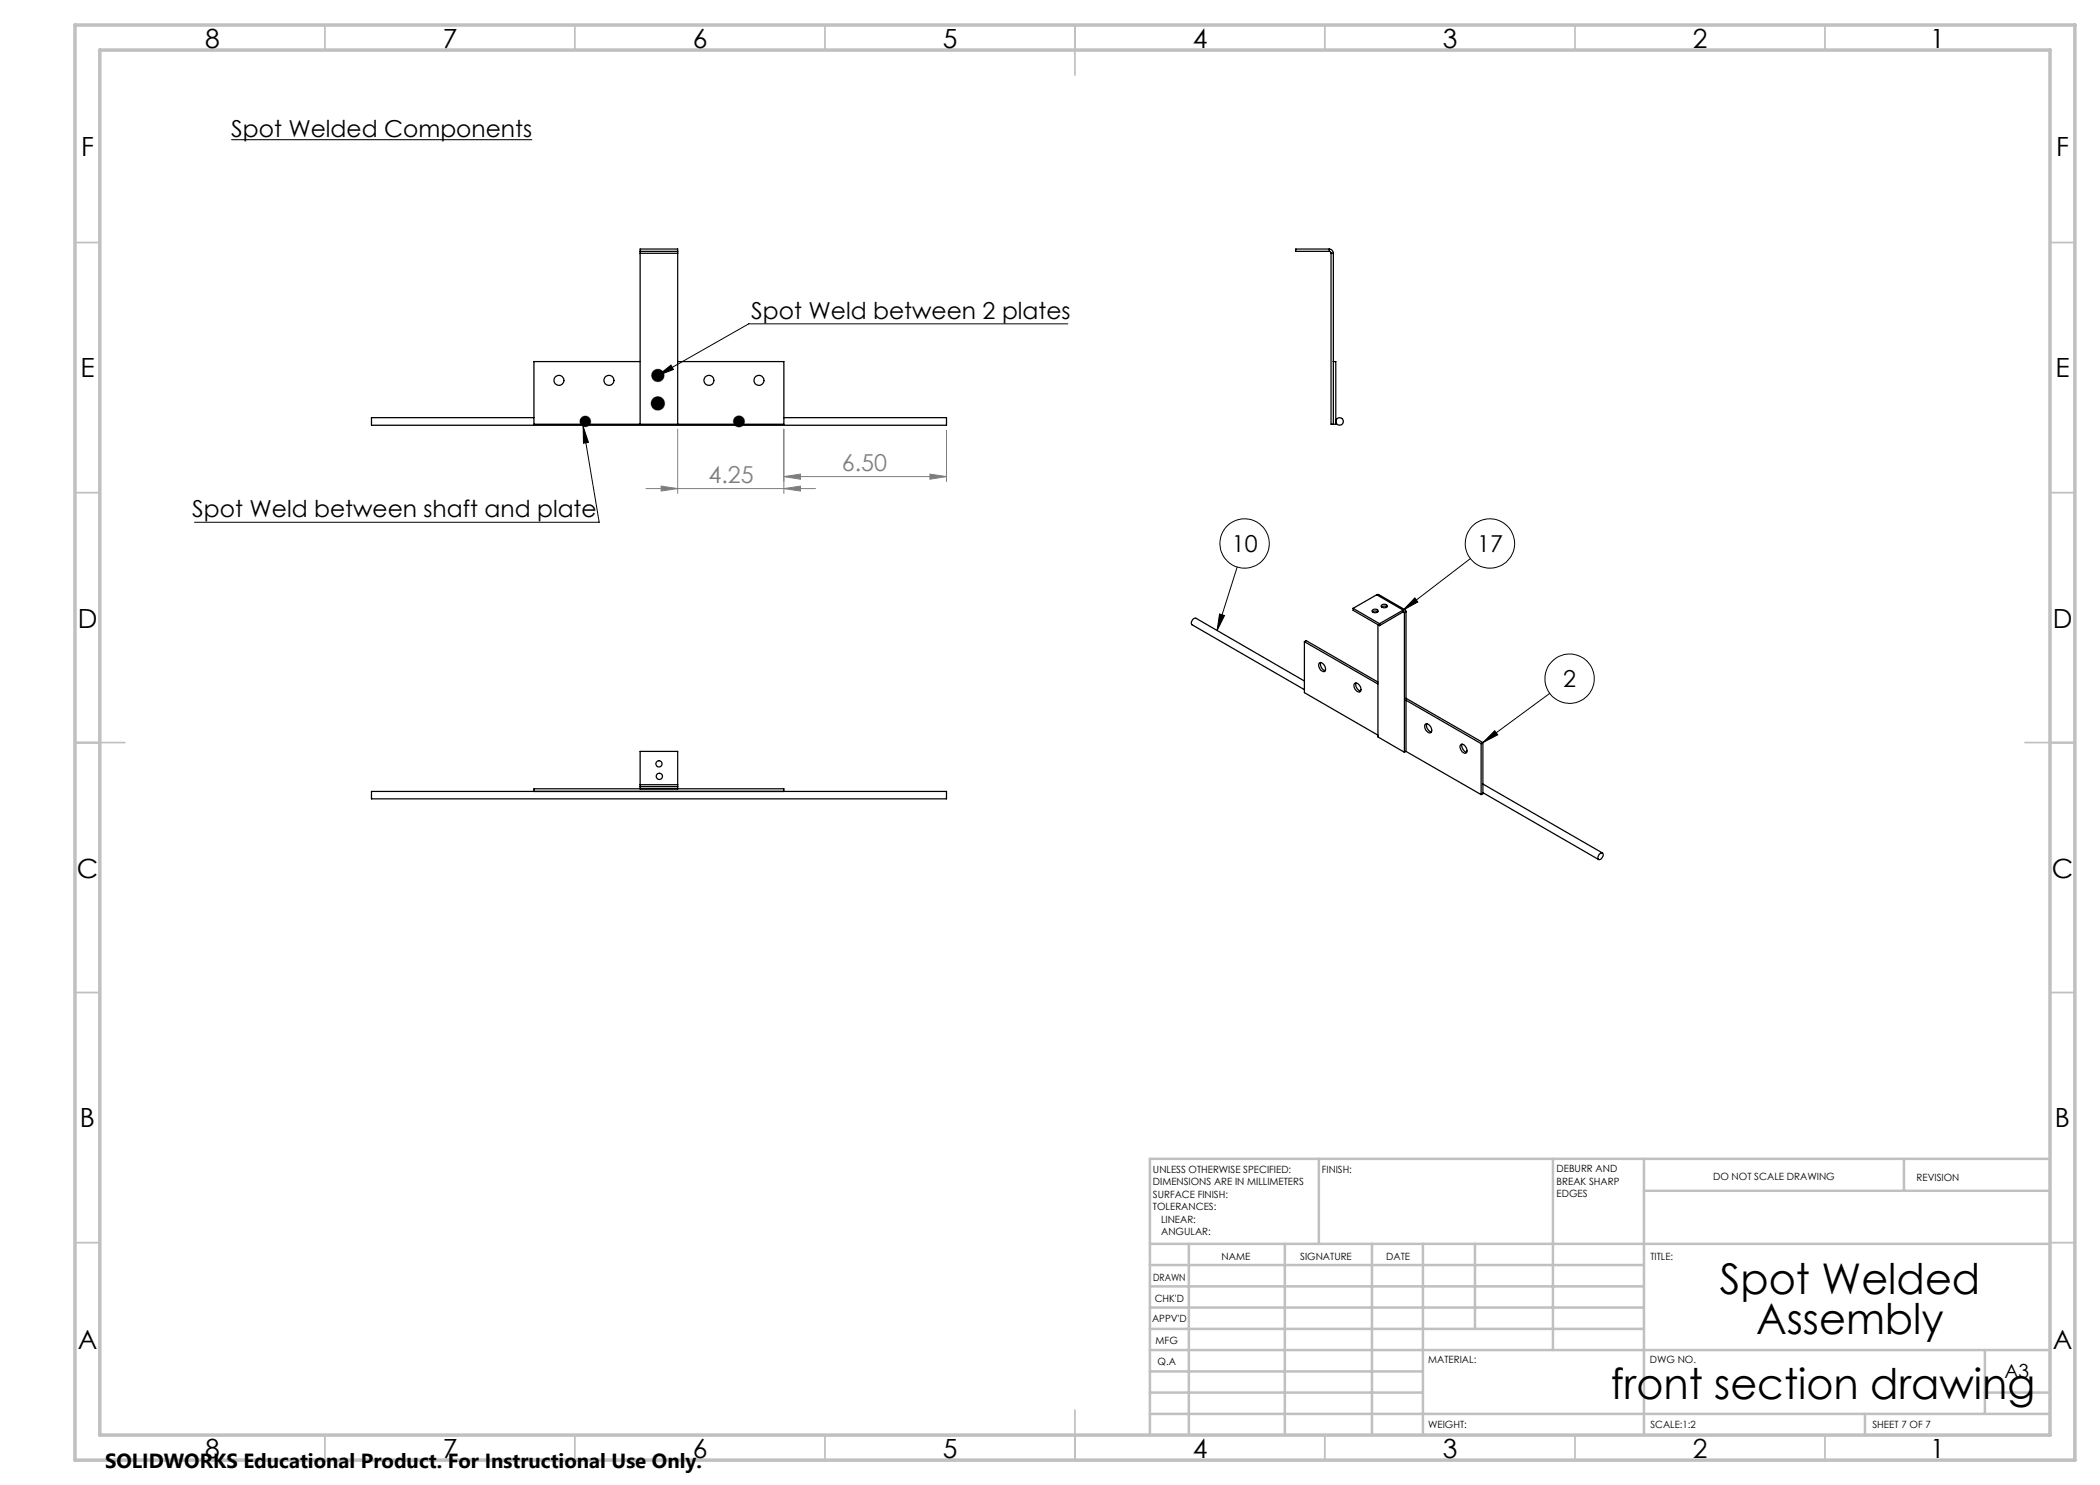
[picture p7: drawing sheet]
<svg xmlns="http://www.w3.org/2000/svg" width="420mm" height="297mm" viewBox="0 0 420 297" stroke-linecap="round" stroke-linejoin="round" font-family="sans-serif">
<g fill="none" stroke="#c0c0c0" stroke-width=".2">
<circle cx="131.6" cy="75.1" r="1.27"/>
<circle cx="117.1" cy="84.3" r="1.1"/>
<circle cx="131.6" cy="80.7" r="1.39"/>
<circle cx="147.8" cy="84.3" r="1.13"/>
</g>
<path d="M129.2 97.7h33.9M132.2 97.2l3.3 .5-3.3 .5zM135.5 85.8v12.9M156.8 95.3l3.3-.5v1zM156.8 85.8v12.9M156.8 95.3h32.5M156.8 97.7l3.3-.5v1zM186 94.8l3.3 .5-3.3 .5zM189.3 86v10.3" fill="none" stroke="#808080" stroke-width=".2"/>
<g fill="none" stroke="#c0c0c0" stroke-width=".35">
<path d="M65 5v5M115 5v5M165 5v5M215 5v10M265 5v5M315 5v5M365 5v5M15 48.5h5M410 48.5h5M15 98.5h5M410 98.5h5M15 148.5h10"/>
<path d="M405 148.5h10M15 198.5h5M410 198.5h5M15 248.5h5M410 248.5h5M65 287v5M115 287v5M165 287v5M215 282v10M265 287v5M315 287v5M365 287v5"/>
</g>
<g fill="none" stroke="#c0c0c0" stroke-width=".5">
<path d="M263.8 231.8v17M310.6 231.8v38.2M328.8 231.8v55.2M328.8 238.2h81.2M380.8 231.8v6.4M410 231.8h-180v55.2M230 248.8h180M230 257.3h98.8M230 253h98.8M237.8 248.8v38.2M257 248.8v38.2M274.4 248.8v38.2"/>
<path d="M284.6 248.8v38.2M295 248.8v17M230 265.8h98.8M230 261.5h98.8M230 278.5h54.6M230 274.3h54.6M230 270h180M397 278.5h13M397 270v12.8M230 282.8h180M373 282.8v4.2"/>
</g>
<path d="M15 5h400v287h-400zM20 10h390v277h-390z" fill="none" stroke="#c0c0c0" stroke-width=".7"/>
<g fill="#808080">
<path d="M156.8 95.3l3.3-.5v1zM186 94.8l3.3 .5-3.3 .5z"/>
<path d="M132.2 97.2l3.3 .5-3.3 .5zM156.8 97.7l3.3-.5v1z"/>
</g>
<path d="M146.6 84.3a1.15 1.15 0 0 0 2.3 0 1.15 1.15 0 0 0-2.3 0zM130.2 80.7a1.4 1.4 0 0 0 2.8 0 1.4 1.4 0 0 0-2.8 0zM130.3 75.1a1.3 1.3 0 0 0 2.6 0 1.3 1.3 0 0 0-2.6 0zM116.2 83.6l-.2 .5 .1 .7h1.9l.1-.8-.5-.7-.7-.1zM116.1 84.8l.4 .5 .6 .1 .6-.2 .3-.4z" fill-rule="evenodd" fill="#000"/>
<path d="M46.2 27.9h60.2" fill="none" stroke="#000" stroke-width=".21"/>
<g fill="none" stroke="#000" stroke-width=".2">
<path d="M131.6 75.1l2.6-2.1 .5 .9zM213.6 64.8h-63.8l-18.2 10.3M116.6 85.3l1.1 3.2-1 .1zM116.6 85.3l3.2 19.2h-80.9M247.4 113.4l-4 12.7M283 119.6l.6 .8-3 1.6zM294.1 111.7l-13.5 10.3M243.9 122.8l1 .3-1.5 3zM310 138.7l-13.4 9.8M298.9 146.2l.6 .8-2.9 1.5z"/>
<circle cx="248.9" cy="108.7" r="4.9"/>
<circle cx="298" cy="108.7" r="4.9"/>
<circle cx="313.9" cy="135.7" r="4.9"/>
</g>
<path d="M116.6 85.3l1.1 3.2-1 .1zM131.6 75.1l2.6-2.1 .5 .9zM243.9 122.8l1 .3-1.5 3zM298.9 146.2l.6 .8-2.9 1.5zM283 119.6l.6 .8-3 1.6z" fill="#000"/>
<g fill="none" stroke="#000" stroke-width=".25">
<path d="M128 50.3v.4M128 50.3h7.5M128 50.3v-.5h7.5v.5M128 50.7v34.1M128 50.7h7.5M135.5 50.3v.4M135.5 50.7v34.1M265.9 49.8a.84 .84 0 0 1 .8 .9M265.9 50.3l.2 .1 .1 .3M265.9 49.8h-6.7v.5h6.7M265.9 49.8v.5M266.2 50.7h.5"/>
<path d="M266.2 50.7v34.1h1v-12.5h-.5M266.7 50.7v34.1M128 72.3h-21.2v12.5h50v-12.5h-21.3M106.8 83.5h-32.5v1.6h115v-1.6h-32.5M275.3 119l.4-.1 5.4 3.1M275.3 119l-4.7 2.7M275.3 119l5.3 3M260.9 136.2l-21.7-12.6a.89 .89 0 0 0-.8 1.4l22.5 12.9M260.9 128.3l14.7 8.5M260.9 128.3l.3-.2 14.4 8.3M260.9 128.3v10.2l14.7 8.5M263.8 132.7l.1-.2a1.22 1.22 0 0 1 1.1 1.8 1.13 1.13 0 0 1-1.2-1.6z"/>
<path d="M264.1 132.5a1.34 1.34 0 0 0 1 1.6M270.6 121.7l5.3 3M270.6 121.7v.4l5.3 3M271 136.6a1.2 1.2 0 0 1 1.1 1.7 1.01 1.01 0 0 1-1.3-1.1zM271.2 136.6a1.33 1.33 0 0 0 .9 1.6M274.5 122.1a.61 .61 0 0 1 .6-.3 .61 .61 0 0 1 .5 .5l-.3 .2h-.5l-.3-.2zM274.5 122.4l.5-.2 .6 .2M275.6 124.9v22.5l5.3 3.1M275.9 124.7v.4M276.3 121.1a.63 .63 0 0 1 .6-.3 .63 .63 0 0 1 .5 .6l-.3 .1h-.5l-.3-.1zM276.3 121.4l.6-.2 .5 .2M280.6 122a.34 .34 0 0 1 .4 0 .34 .34 0 0 1 .2 .3"/>
<path d="M280.6 122.4l.2-.1 .1 .3M280.6 122l-4.7 2.7M280.6 122.4l-4.7 2.7M280.6 122v.4M280.6 122.4l.3 .2M280.9 122.6v27.9M281.2 122.3l-.3 .3M281.2 122.3v28M281.2 139.7l15.4 8.8M74.3 158.3h115v1.5h-115zM106.8 158.3v-.5h50v.5M128 156.9v.4"/>
<path d="M128 156.9v-6.6h7.5v6.6M128 157.3v.5M128 157.3h7.5M128 156.9h7.5M135.5 156.9v.4M135.5 157.3v.5M281.2 150.3l-.3 .2M281.2 140l15 8.7M281.2 150.3l15 8.6M285.2 144.8a1.21 1.21 0 0 1 1 1.7 1.12 1.12 0 0 1-1.1-.5 1.12 1.12 0 0 1 .1-1.2zM285.4 144.7a1.29 1.29 0 0 0 .9 1.7M292.1 149a.76 .76 0 0 1 1.2 .6l.1 .3a.57 .57 0 0 1-.3 .8 1.32 1.32 0 0 1-1-1.7z"/>
<path d="M292.4 148.8a1.41 1.41 0 0 0 .9 1.7M296.2 148.7v10.2M296.6 158.5l23.1 13.4M296.6 156.8l23.9 13.8M296.6 148.5v10.2l-.4 .2M296.6 148.5l-.4 .2M319.8 170.9a.52 .52 0 0 1 .8-.2 .85 .85 0 0 1-.9 1.1 .86 .86 0 0 1 .1-.9z"/>
<circle cx="111.8" cy="76.1" r=".99"/>
<circle cx="121.8" cy="76.1" r="1"/>
<circle cx="141.8" cy="76.1" r=".99"/>
<circle cx="151.8" cy="76.1" r="1"/>
<circle cx="267.9" cy="84.3" r=".76"/>
<circle cx="131.8" cy="152.8" r=".62"/>
<circle cx="131.9" cy="155.3" r=".62"/>
</g>
<g font-size="8.5">
<text x="344" y="258.8">Spot Welded</text>
<text x="351.2" y="266.9">Assembly</text>
<text x="322.2" y="279.7">front section drawing</text>
</g>
<g font-size="5.3">
<text x="41" y="9.5">8</text>
<text x="88.5" y="9.5">7</text>
<text x="138.5" y="9.5">6</text>
<text x="188.5" y="9.5">5</text>
<text x="238.5" y="9.5">4</text>
<text x="288.5" y="9.5">3</text>
<text x="338.5" y="9.5">2</text>
<text x="386" y="9.5">1</text>
<text x="16.2" y="31.3">F</text>
<text x="411.2" y="31.3">F</text>
<text x="16.1" y="75.5">E</text>
<text x="411.1" y="75.5">E</text>
<text x="15.5" y="125.5">D</text>
<text x="410.5" y="125.5">D</text>
<text x="15.4" y="175.5">C</text>
<text x="410.4" y="175.5">C</text>
<text x="16" y="225.5">B</text>
<text x="411" y="225.5">B</text>
<text x="15.5" y="269.8">A</text>
<text x="410.5" y="269.8">A</text>
<text x="41" y="291.5">8</text>
<text x="88.5" y="291.5">7</text>
<text x="138.5" y="291.5">6</text>
<text x="188.5" y="291.5">5</text>
<text x="238.5" y="291.5">4</text>
<text x="288.5" y="291.5">3</text>
<text x="338.5" y="291.5">2</text>
<text x="386" y="291.5">1</text>
</g>
<g font-size="4.7">
<text x="46.2" y="27.4">Spot Welded Components</text>
<text x="150.3" y="63.7">Spot Weld between 2 plates</text>
<text x="38.5" y="103.4">Spot Weld between shaft and plate</text>
<text x="246.3" y="110.3">10</text>
<text x="295.4" y="110.3">17</text>
<text x="312.6" y="137.4">2</text>
</g>
<g font-size="4.7" fill="#808080">
<text x="168.4" y="94.3">6.50</text>
<text x="141.7" y="96.7">4.25</text>
</g>
<text font-size="4.1" x="21" y="293.7">SOLIDWORKS Educational Product. For Instructional Use Only.</text>
<text font-size="3.9" x="400.9" y="275.5">A3</text>
<g font-size="2">
<text x="230.6" y="234.6">UNLESS OTHERWISE SPECIFIED:</text>
<text x="230.6" y="237.1">DIMENSIONS ARE IN MILLIMETERS</text>
<text x="230.6" y="239.6">SURFACE FINISH:</text>
<text x="264.4" y="234.6">FINISH:</text>
<text x="311.3" y="234.5">DEBURR AND</text>
<text x="311.3" y="237">BREAK SHARP</text>
<text x="311.3" y="239.5">EDGES</text>
<text x="342.6" y="236">DO NOT SCALE DRAWING</text>
<text x="383.3" y="236.2">REVISION</text>
<text x="230.6" y="242.1">TOLERANCES:</text>
<text x="232.2" y="244.6">LINEAR:</text>
<text x="232.2" y="247.1">ANGULAR:</text>
<text x="244.3" y="252">NAME</text>
<text x="260" y="251.9">SIGNATURE</text>
<text x="277.2" y="251.9">DATE</text>
<text x="330.1" y="251.9">TITLE:</text>
<text x="230.6" y="256.1">DRAWN</text>
<text x="230.9" y="260.3">CHK'D</text>
<text x="230.4" y="264.4">APPV'D</text>
<text x="231.1" y="268.8">MFG</text>
<text x="231.5" y="273">Q.A</text>
<text x="285.6" y="272.5">MATERIAL:</text>
<text x="330" y="272.5">DWG NO.</text>
<text x="285.6" y="285.5">WEIGHT:</text>
<text x="330.1" y="285.6">SCALE:1:2</text>
<text x="374.5" y="285.6">SHEET 7 OF 7</text>
</g>
</svg>
